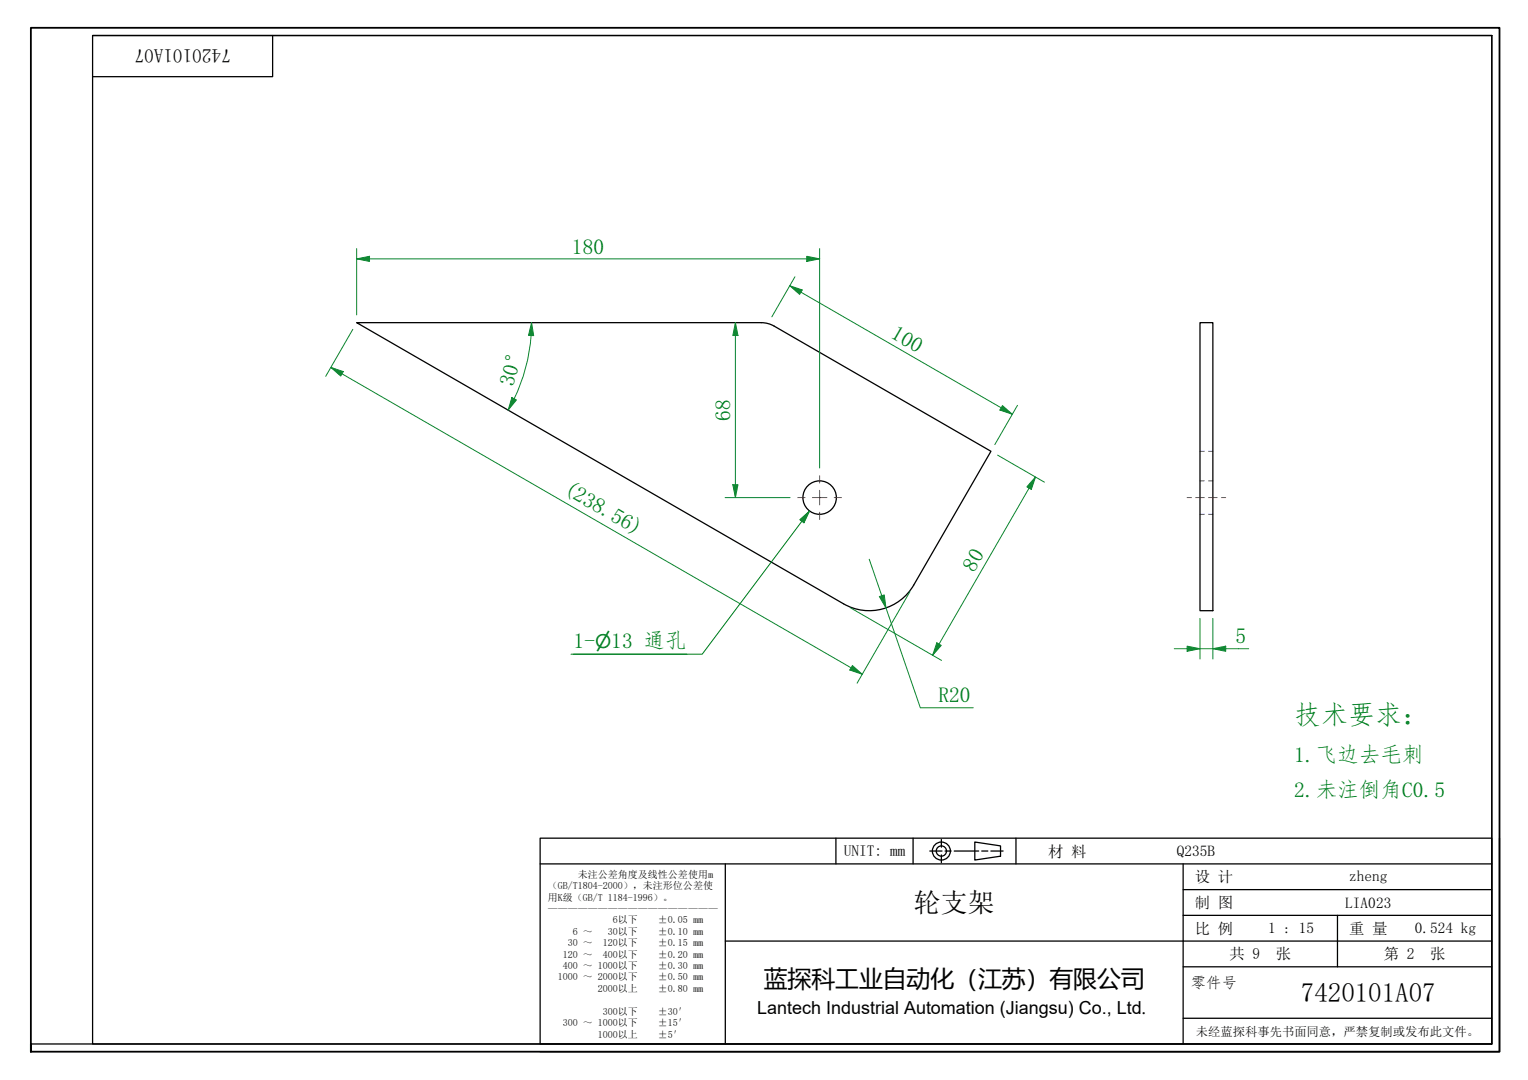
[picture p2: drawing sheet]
<svg xmlns="http://www.w3.org/2000/svg" width="297mm" height="210mm" viewBox="0 0 297 210" stroke-linecap="round" stroke-linejoin="round" font-family="sans-serif">
<g fill="none" stroke="#000" stroke-width=".25">
<path d="M69.3 62.7h78.7l1 .1 1 .3 42.6 24.6-15 26a10 10 0 0 1-13.6 3.7zM233.3 62.7h2.5v56h-2.5z"/>
<circle cx="159.3" cy="96.7" r="3.3"/>
</g>
<path d="M233.3 87.7h.8M233.3 93.5h.8M233.3 100h.8M234.9 87.7h.9M234.9 93.5h.9M234.9 100h.9" fill="none" stroke="#00f" stroke-width=".19"/>
<path d="M6 204.4v-1.5v1.5M6 202.9v-197.5h285.5v199h-285.5" fill="none" stroke="#000" stroke-width=".35"/>
<path d="M18 6.9h272v196h-272zM18 6.9h272M53 6.9v8h-35M290 6.9v196h-284" fill="none" stroke="#000" stroke-width=".25"/>
<g fill="none" stroke="#000" stroke-width=".25">
<path d="M105 162.9h185v40h-185zM105 167.9h185M141 167.9v35M162.5 162.9v5M177.5 162.9v5M180.8 165.4h2.3M183 163.2v1.5M183 166.2v1.5M183.7 165.4h1.2M185.5 165.4h4.8M189.5 163.7l5 .7v2l-5 .8zM190.8 165.4h1.2"/>
<path d="M192.6 165.4h2.4M197.5 162.9v5M230 167.9v35M230 177.9h60M230 172.9h60M260 177.9v10M291.5 162.9v41.5h-186.5M141 182.9h149M230 197.9h60M230 187.9h60"/>
<circle cx="183" cy="165.4" r="1.75"/>
<circle cx="183" cy="165.4" r="1"/>
</g>
<path d="M155.1 96.7h1.4M157.9 96.7h2.9M159.3 92.5v1.4M159.3 95.3v2.8M159.3 99.5v1.5M162.2 96.7h1.4" fill="none" stroke="#f00" stroke-width=".19"/>
<path d="M230.8 96.7h.8M232.4 96.7h1.7M234.9 96.7h1.7M237.4 96.7h.9" fill="none" stroke="#f00" stroke-width=".19"/>
<path d="M201.3 92.7l-1.3 2.2" fill="none" stroke="#00803f" stroke-width=".19"/>
<path d="M201.3 92.7l-.8 2.4-.9-.5z" fill="#00803f"/>
<path d="M201.3 92.7l-.8 2.4-.9-.5zM182.5 125.2l-1.2 2.2" fill="none" stroke="#00803f" stroke-width=".19"/>
<path d="M182.1 124.9l.9 .5-1.7 2z" fill="#00803f"/>
<path d="M143 94.2v2.5M193.9 88.5l9.1 5.2M200 94.9l-17.5 30.3M165.3 118.1l17.7 10.3M182.1 124.9l.9 .5-1.7 2z" fill="none" stroke="#00803f" stroke-width=".19"/>
<path d="M142.5 94.2h1l-.5 2.5z" fill="#00803f"/>
<path d="M143 62.7v2.5M142.5 94.2h1l-.5 2.5z" fill="none" stroke="#00803f" stroke-width=".19"/>
<path d="M143 62.7l.5 2.5h-1z" fill="#00803f"/>
<path d="M156.8 50.3h2.5M143 62.7l.5 2.5h-1zM143 65.2v29M141 96.7h12.6" fill="none" stroke="#00803f" stroke-width=".19"/>
<path d="M156.8 49.8l2.5 .5-2.5 .5z" fill="#00803f"/>
<path d="M69.3 50.3h2.5M156.8 49.8l2.5 .5-2.5 .5z" fill="none" stroke="#00803f" stroke-width=".19"/>
<path d="M69.3 50.3l2.5-.5v1z" fill="#00803f"/>
<path d="M69.3 50.3l2.5-.5v1zM69.3 48.3v12.9M71.8 50.3h85M159.3 48.3v42.7M103.3 62.7l-.1 2.5" fill="none" stroke="#00803f" stroke-width=".19"/>
<path d="M103.3 62.7l.4 2.5h-1z" fill="#00803f"/>
<path d="M99.9 77.5l-1.1 2.2M103.3 62.7l.4 2.5h-1z" fill="none" stroke="#00803f" stroke-width=".19"/>
<path d="M99.5 77.3l.9 .4-1.6 2z" fill="#00803f"/>
<path d="M64.3 71.4l2.2 1.3M99.5 77.3l.9 .4-1.6 2zM103.2 65.2a34 34 0 0 1-3.3 12.3" fill="none" stroke="#00803f" stroke-width=".19"/>
<path d="M64.3 71.4l2.4 .8-.5 .9z" fill="#00803f"/>
<path d="M64.3 71.4l2.4 .8-.5 .9zM165.5 129.8l2.1 1.2" fill="none" stroke="#00803f" stroke-width=".19"/>
<path d="M165.7 129.4l1.9 1.6-2.4-.8z" fill="#00803f"/>
<path d="M153.5 55.5l2.2 1.3M66.5 72.7l99 57.1M68.6 64l-5.3 9.1M176.9 115l-10.3 17.8M165.7 129.4l1.9 1.6-2.4-.8z" fill="none" stroke="#00803f" stroke-width=".19"/>
<path d="M153.5 55.5l2.4 .9-.5 .8z" fill="#00803f"/>
<path d="M153.5 55.5l2.4 .9-.5 .8zM194.6 79.3l2.2 1.2" fill="none" stroke="#00803f" stroke-width=".19"/>
<path d="M194.9 78.8l1.9 1.7-2.4-.8z" fill="#00803f"/>
<path d="M154.5 53.8l-4.5 7.8M155.7 56.8l38.9 22.5M194.9 78.8l1.9 1.7-2.4-.8zM197.8 78.8l-4.4 7.6" fill="none" stroke="#00803f" stroke-width=".19"/>
<path d="M157.4 99.3l-1.5 2M111.5 127.1h22" fill="none" stroke="#008000" stroke-width=".19"/>
<path d="M155.5 101l1.9-1.7-1.1 2.3z" fill="#008000"/>
<path d="M155.5 101l1.9-1.7-1.1 2.3zM155.9 101.3l-19.4 25.8h-25.5" fill="none" stroke="#008000" stroke-width=".19"/>
<path d="M171.4 115.8l.8 2.3" fill="none" stroke="#00803f" stroke-width=".19"/>
<path d="M170.9 115.9l1-.3 .3 2.5z" fill="#00803f"/>
<path d="M169 108.7l2.4 7.1M170.9 115.9l1-.3 .3 2.5zM172.2 118.1l6.7 19.5h10.3M230.8 126.1h2.5" fill="none" stroke="#00803f" stroke-width=".19"/>
<path d="M230.8 125.6l2.5 .5-2.5 .5z" fill="#00803f"/>
<path d="M230.8 125.6l2.5 .5-2.5 .5zM235.8 126.1h2.5" fill="none" stroke="#00803f" stroke-width=".19"/>
<path d="M235.8 126.1l2.5-.5v1z" fill="#00803f"/>
<path d="M228.3 126.1h2.5M233.3 126.1h2.5M233.3 120.2v7.9M235.8 126.1l2.5-.5v1zM235.8 120.2v7.9M238.3 126.1h4.4" fill="none" stroke="#00803f" stroke-width=".19"/>
<text font-size="5.2" fill="#008000" x="251.6" y="140.7">技术要求：</text>
<g font-size="5.2">
<text x="177.6" y="177.3">轮支架</text>
<text x="252.9" y="194.8">7420101A07</text>
</g>
<text font-size="4.6" x="148.5" y="191.9">蓝探科工业自动化（江苏）有限公司</text>
<g font-size="4.2" fill="#008000">
<text x="111.2" y="49.3">180</text>
<text x="173" y="65.6" transform="rotate(30 173 65.6)">100</text>
<text x="99.8" y="75.2" transform="rotate(-75 99.8 75.2)">30°</text>
<text x="141.9" y="81.8" transform="rotate(-90 141.9 81.8)">68</text>
<text x="109.4" y="95.8" transform="rotate(30 109.4 95.8)">(238.56)</text>
<text x="189.4" y="111.3" transform="rotate(-60 189.4 111.3)">80</text>
<text x="240.2" y="125.1">5</text>
<text x="111.5" y="126">1-</text>
<text x="118.8" y="126">13 通孔</text>
<text x="182.4" y="136.5">R20</text>
<text x="251.6" y="148.1">1.飞边去毛刺</text>
<text x="251.6" y="154.9">2.未注倒角C0.5</text>
</g>
<text font-size="3.7" x="44.9" y="9.6" transform="rotate(180 44.9 9.6)">7420101A07</text>
<text font-size="3.7" fill="#008000" x="115.7" y="126">⌀</text>
<text font-size="3.5" x="147.2" y="197.1">Lantech Industrial Automation (Jiangsu) Co., Ltd.</text>
<g font-size="3">
<text x="164" y="166.4">UNIT: mm</text>
<text x="203.8" y="166.5">材 料</text>
<text x="228.8" y="166.3">Q235B</text>
<text x="232.3" y="171.5">设 计</text>
<text x="262.3" y="171.2">zheng</text>
<text x="232.3" y="176.5">制 图</text>
<text x="261.5" y="176.4">LIA023</text>
<text x="232.3" y="181.5">比 例</text>
<text x="246.5" y="181.4">1 : 15</text>
<text x="262.3" y="181.5">重 量</text>
<text x="275" y="181.2">0.524 kg</text>
<text x="231.5" y="192">零件号</text>
<text x="239" y="186.5">共 9</text>
<text x="248" y="186.5">张</text>
<text x="269" y="186.5">第 2</text>
<text x="278" y="186.5">张</text>
</g>
<text font-size="2.4" x="232.5" y="201.3">未经蓝探科事先书面同意，严禁复制或发布此文件。</text>
<g font-size="1.9">
<text x="106.5" y="172.8">（GB/T1804-2000），未注形位公差使</text>
<text x="112.3" y="170.6">未注公差角度及线性公差使用m</text>
<text x="106.5" y="175">用K级（GB/T 1184-1996）。</text>
<text x="106.5" y="177.2">—————————————————</text>
<text x="119.1" y="179.5">6以下</text>
<text x="127.9" y="179.5">±0.05 mm</text>
<text x="110.4" y="183.9">30 ～</text>
<text x="111.4" y="181.7">6 ～</text>
<text x="117.2" y="183.9">120以下</text>
<text x="118.2" y="181.7">30以下</text>
<text x="127.9" y="181.7">±0.10 mm</text>
<text x="127.9" y="183.9">±0.15 mm</text>
<text x="108.4" y="190.6">1000 ～ 2000以下</text>
<text x="109.4" y="186.1">120 ～</text>
<text x="109.4" y="188.3">400 ～ 1000以下</text>
<text x="117.2" y="186.1">400以下</text>
<text x="127.9" y="186.1">±0.20 mm</text>
<text x="127.9" y="188.3">±0.30 mm</text>
<text x="127.9" y="190.6">±0.50 mm</text>
<text x="116.2" y="192.8">2000以上</text>
<text x="117.2" y="197.2">300以下</text>
<text x="127.9" y="192.8">±0.80 mm</text>
<text x="127.9" y="197.2">±30′</text>
<text x="109.4" y="199.4">300 ～ 1000以下</text>
<text x="116.2" y="201.7">1000以上</text>
<text x="127.9" y="199.4">±15′</text>
<text x="127.9" y="201.7">±5′</text>
</g>
</svg>
